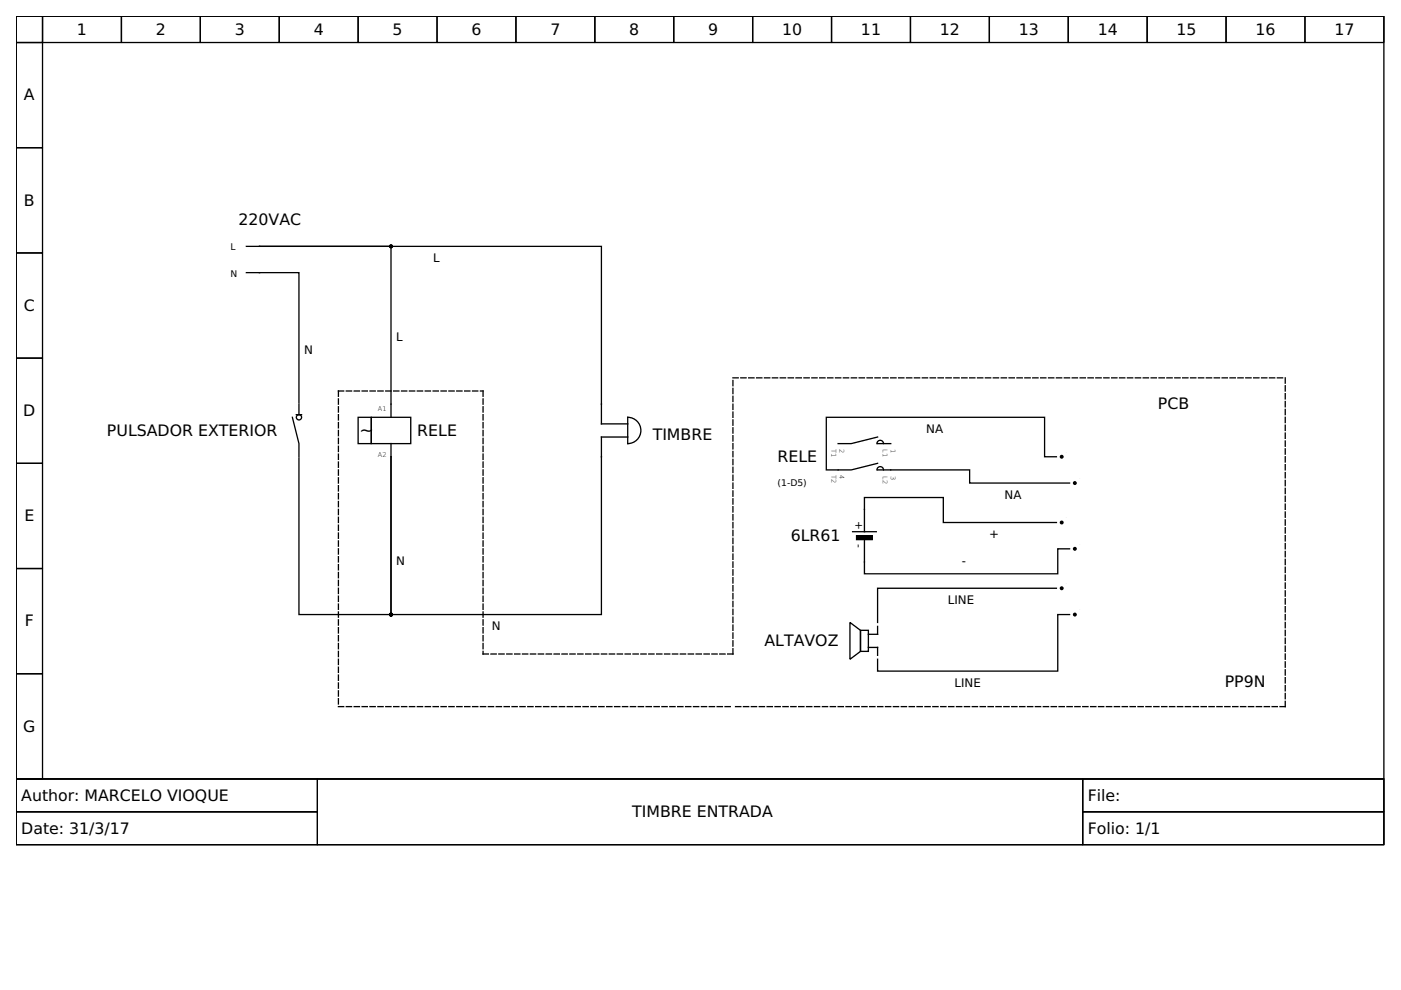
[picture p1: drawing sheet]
<svg xmlns="http://www.w3.org/2000/svg" width="297mm" height="210mm" viewBox="0 0 297 210" stroke-linecap="round" stroke-linejoin="round" font-family="sans-serif">
<g fill="none" stroke="#000" stroke-width=".28">
<path d="M3.4 3.4h290v161.8h-290zM3.4 3.4h5.6v5.6h-5.6zM3.4 9h5.6v22.3h-5.6zM9 3.4h16.7v5.6h-16.7zM25.7 3.4h16.8v5.6h-16.8zM42.5 3.4h16.7v5.6h-16.7zM59.2 3.4h16.7v5.6h-16.7zM75.9 3.4h16.8v5.6h-16.8zM92.7 3.4h16.7v5.6h-16.7zM109.4 3.4h16.7v5.6h-16.7zM126.1 3.4h16.7v5.6h-16.7zM142.8 3.4h16.8v5.6h-16.8z"/>
<path d="M159.6 3.4h16.7v5.6h-16.7zM176.3 3.4h16.7v5.6h-16.7zM193 3.4h16.8v5.6h-16.8zM209.8 3.4h16.7v5.6h-16.7zM226.5 3.4h16.7v5.6h-16.7zM243.2 3.4h16.8v5.6h-16.8zM260 3.4h16.7v5.6h-16.7zM276.7 3.4h16.7v5.6h-16.7zM3.4 31.3h5.6v22.3h-5.6zM3.4 53.6h5.6v22.3h-5.6zM52.2 57.8h11.2v27.6M52.2 52.2h2.8"/>
<path d="M55 52.2h72.5v37.7h5.6M55 52.2h27.9v36.3M3.4 75.9h5.6v22.3h-5.6zM3.4 98.2h5.6v22.3h-5.6zM62 88.5l1.4 5.6v2.7M62.8 87.9h1.1M63.4 85.7v2.2M75.9 88.5h2.8v5.6h-2.8zM78.7 88.5h8.4v5.6h-8.4zM82.9 96.8v33.5h-19.5v-33.2M82.9 94.1v2.7M133.1 92.7h-5.6v37.6h-44.6v-33.5"/>
<path d="M133.1 88.5a2.79 2.79 0 0 1 2.8 2.8 2.79 2.79 0 0 1-2.8 2.8zM185.9 94.1a.7 .7 0 0 1 .7-.7 .7 .7 0 0 1 .7 .7M185.9 99.6a.7 .7 0 0 1 .7-.7 .7 .7 0 0 1 .7 .7M186.1 99.6h19.5v2.8h21.2M186.1 92.7l-5.6 1.4h-2.8M186.1 94.1h2.8M224 96.8h-2.5v-8.3h-46.3v11.1h5.3l5.6-1.4M180.8 112.7h5M183.3 114.4v7.3h41v-5.3h2.5M224 110.8h-24v-5.3h-16.7v7.2M3.4 120.5h5.6v22.3h-5.6zM180.2 132l2.2 1.6v4.5l-2.2 1.7z"/>
<path d="M182.4 133.6h1.7v4.5h-1.7zM184.1 137.3h2v1.6M186.1 132.8v1.7h-2M224 124.7h-37.9v7.3M226.8 130.3h-2.5v12h-38.2v-2.5M3.4 142.8h5.6v22.4h-5.6zM3.4 165.2h290v13.9h-290z"/>
<circle cx="63.4" cy="88.5" r=".56"/>
</g>
<path d="M3.4 165.2h63.9v6.9h-63.9zM3.4 172.1h63.9v7h-63.9zM67.3 165.2h162.3v13.9h-162.3zM229.6 165.2h63.8v6.9h-63.8zM229.6 172.1h63.8v7h-63.8z" fill="none" stroke="#000" stroke-width=".21"/>
<path d="M71.7 82.9v66.9M71.7 82.9h30.7M102.4 82.9v55.8M155.4 80.1h117.1M272.5 80.1v69.7M102.4 138.7h53M155.4 138.7v-58.6M71.7 149.8h83.7M272.5 149.8h-117.1" fill="none" stroke="#000" stroke-width=".28" stroke-dasharray="1.1 .6"/>
<g fill="#000" stroke="#000" stroke-width=".28">
<path d="M181.6 113.6h3.3v.8h-3.3z" fill-rule="evenodd"/>
<circle cx="82.9" cy="52.2" r=".28"/>
<circle cx="225.1" cy="96.8" r=".28"/>
<circle cx="225.1" cy="110.8" r=".28"/>
<circle cx="227.9" cy="116.4" r=".28"/>
<circle cx="227.9" cy="102.4" r=".28"/>
<circle cx="82.9" cy="130.3" r=".28"/>
<circle cx="225.1" cy="124.7" r=".28"/>
<circle cx="227.9" cy="130.3" r=".28"/>
</g>
<text font-size="3.6" x="76.2" y="92.4">~</text>
<g font-size="3.3">
<text x="16.3" y="7.3">1</text>
<text x="33" y="7.3">2</text>
<text x="49.8" y="7.3">3</text>
<text x="66.5" y="7.3">4</text>
<text x="83.2" y="7.3">5</text>
<text x="100" y="7.3">6</text>
<text x="116.7" y="7.3">7</text>
<text x="133.4" y="7.3">8</text>
<text x="150.1" y="7.3">9</text>
<text x="165.8" y="7.3">10</text>
<text x="182.5" y="7.3">11</text>
<text x="199.3" y="7.3">12</text>
<text x="216" y="7.3">13</text>
<text x="232.7" y="7.3">14</text>
<text x="249.5" y="7.3">15</text>
<text x="266.2" y="7.3">16</text>
<text x="282.9" y="7.3">17</text>
<text x="5.1" y="21.3">A</text>
<text x="5.1" y="43.6">B</text>
<text x="50.6" y="47.8">220VAC</text>
<text x="5.1" y="65.9">C</text>
<text x="4.9" y="88.2">D</text>
<text x="245.5" y="86.7">PCB</text>
<text x="22.7" y="92.4">PULSADOR EXTERIOR</text>
<text x="88.5" y="92.5">RELE</text>
<text x="138.4" y="93.2">TIMBRE</text>
<text x="164.9" y="98">RELE</text>
<text x="5.2" y="110.5">E</text>
<text x="167.7" y="114.7">6LR61</text>
<text x="5.3" y="132.8">F</text>
<text x="162.1" y="137">ALTAVOZ</text>
<text x="259.7" y="145.6">PP9N</text>
<text x="4.9" y="155.1">G</text>
<text x="4.5" y="169.8">Author: MARCELO VIOQUE</text>
<text x="134" y="173.2">TIMBRE ENTRADA</text>
<text x="230.6" y="169.8">File:</text>
<text x="4.5" y="176.7">Date: 31/3/17</text>
<text x="230.6" y="176.7">Folio: 1/1</text>
</g>
<g font-size="2.5">
<text x="91.8" y="55.6">L</text>
<text x="64.5" y="75.1">N</text>
<text x="84" y="72.3">L</text>
<text x="196.4" y="91.8">NA</text>
<text x="213" y="105.8">NA</text>
<text x="84" y="119.7">N</text>
<text x="203.9" y="119.7">-</text>
<text x="209.7" y="114.1">+</text>
<text x="201" y="128.1">LINE</text>
<text x="104.3" y="133.6">N</text>
<text x="202.4" y="145.6">LINE</text>
</g>
<g font-size="2.2">
<text x="181.4" y="110.5" transform="rotate(90 181.4 110.5)">+</text>
<text x="181.4" y="115.2" transform="rotate(90 181.4 115.2)">-</text>
</g>
<g font-size="2">
<text x="48.9" y="53.1">L</text>
<text x="48.9" y="58.6">N</text>
<text x="164.9" y="103">(1-D5)</text>
</g>
<g font-size="1.4">
<text x="80.1" y="87.1">A1</text>
<text x="176.3" y="95.2" transform="rotate(90 176.3 95.2)">T1</text>
<text x="178" y="95.2" transform="rotate(90 178 95.2)">2</text>
<text x="187.2" y="95.2" transform="rotate(90 187.2 95.2)">L1</text>
<text x="188.9" y="95.2" transform="rotate(90 188.9 95.2)">1</text>
<text x="80.1" y="96.8">A2</text>
<text x="176.3" y="100.7" transform="rotate(90 176.3 100.7)">T2</text>
<text x="178" y="100.7" transform="rotate(90 178 100.7)">4</text>
<text x="187.2" y="101" transform="rotate(90 187.2 101)">L2</text>
<text x="188.9" y="101" transform="rotate(90 188.9 101)">3</text>
</g>
</svg>
